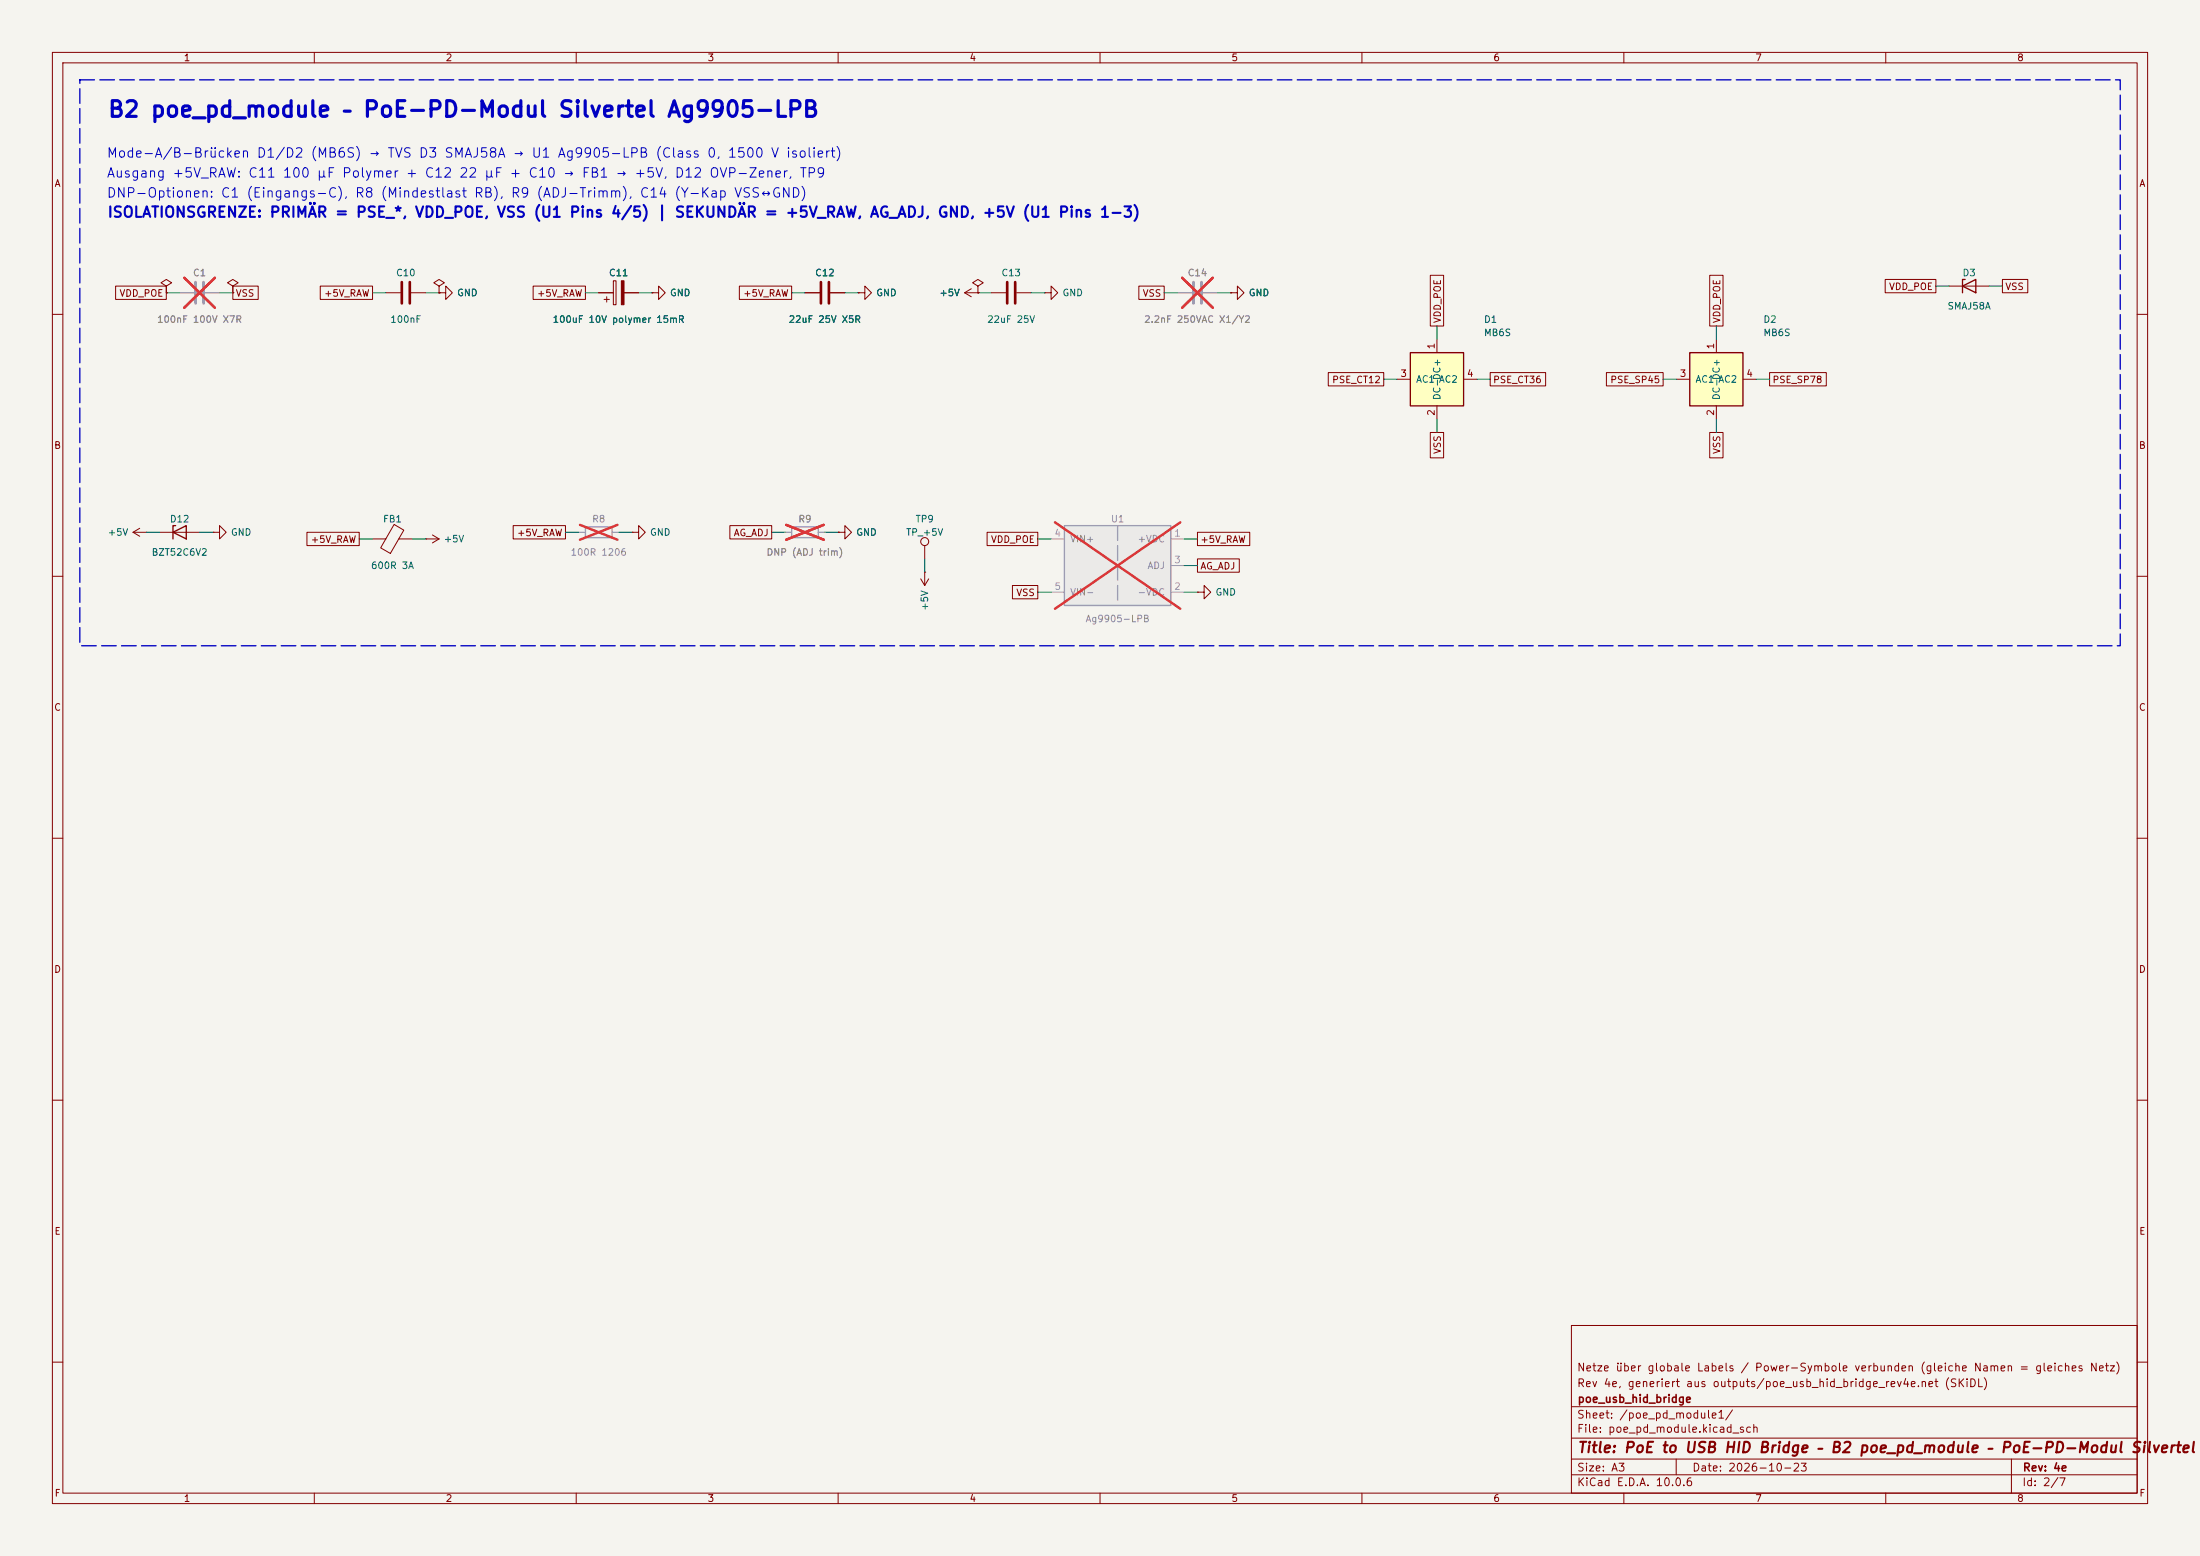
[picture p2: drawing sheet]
<svg xmlns="http://www.w3.org/2000/svg" width="420mm" height="297mm" viewBox="0 0 420 297" stroke-linecap="round" stroke-linejoin="round" font-family="sans-serif">
<path d="M0 0h420v297h-420z" fill="#f5f4ef" stroke="#f5f4ef" stroke-width=".19"/>
<g fill="none" stroke="#840000" stroke-width=".19">
<path d="M10 10h400v277h-400zM12 12h396v273h-396zM60 10v2M110 10v2M160 10v2M210 10v2M260 10v2M310 10v2M360 10v2M83.8 54.6l1-.6-1-.7-1 .7 1 .6v1.3M83.8 55.9h.1M153.7 55.9h2.8"/>
<path d="M158.5 55.9h2.8M10 60h2M408 60h2M10 110h2M25.4 101.6h2.5M25.4 101.6l1.3 .8M26.7 100.8l-1.3 .8M27.9 101.6h.1M30.5 101.6h7.6M40.6 101.6h1.3v-1.3l1.3 1.3-1.3 1.3v-1.3M40.6 101.6h.1M120.6 101.6h1.3v-1.3l1.3 1.3-1.3 1.3v-1.3"/>
<path d="M120.6 101.6h.1M408 110h2M10 160h2M408 160h2M10 210h2M408 210h2M300 253h108v32h-108zM10 260h2M300 278.5h108M300 274.5h108M300 268.5h108M320 278.5v3"/>
<path d="M384 278.5v6.5M408 260h2M60 285v2M110 285v2M160 285v2M210 285v2M260 285v2M300 281.5h108M310 285v2M360 285v2"/>
</g>
<path d="M33 101.6l2.6-1.3v2.6zM33.5 100.3h-.5v2.6" fill="none" stroke="#840000" stroke-width=".25"/>
<path d="M156.7 53.8v4.1M158.2 53.8v4.1" fill="none" stroke="#840000" stroke-width=".51"/>
<path d="M203.2 100.3h20.3v15.3h-20.3z" fill="#ebeae8"/>
<path d="M151.1 100.6h5.1v2h-5.1zM203.2 100.3h20.3v15.3h-20.3z" fill="none" stroke="#9c9b98" stroke-width=".25"/>
<path d="M213.4 100.3v15.3" fill="none" stroke="#9c9b98" stroke-width=".25" stroke-dasharray="2.8 1"/>
<path d="M224.8 55.9h2.8M229.6 55.9h2.8M149.9 101.6h1.2M156.2 101.6h1.3M200.7 102.9h2.5M200.7 113h2.5M223.5 102.9h2.6M223.5 113h2.6M223.5 108h2.6" fill="none" stroke="#9c9b98" stroke-width=".19"/>
<path d="M225.7 53l5.8 5.7M231.5 53l-5.8 5.7M201.4 99.7l23.9 16.5M225.3 99.7l-23.9 16.5M150.1 100.2l7.2 2.8M157.3 100.2l-7.2 2.8" fill="none" stroke="#e12e31" stroke-width=".46"/>
<path d="M163.8 55.9h1.3v-1.3l1.3 1.3-1.3 1.3v-1.3M163.8 55.9h.1M189.2 55.9h2.8M194.1 55.9h2.7M160 101.6h1.3v-1.3l1.3 1.3-1.3 1.3v-1.3M160 101.6h.1" fill="none" stroke="#840000" stroke-width=".19"/>
<path d="M192.3 53.8v4.1M193.8 53.8v4.1" fill="none" stroke="#840000" stroke-width=".51"/>
<path d="M227.8 53.8v4.1M229.4 53.8v4.1" fill="none" stroke="#9c9b98" stroke-width=".51"/>
<path d="M269.2 67.3h10.2v10.2h-10.2z" fill="#ffffc2"/>
<path d="M269.2 67.3h10.2v10.2h-10.2z" fill="none" stroke="#840000" stroke-width=".25"/>
<g fill="none" stroke="#840000" stroke-width=".19">
<path d="M83.8 55.9h1.3v-1.3l1.3 1.3-1.3 1.3v-1.3M83.8 55.9h.1M114.3 55.9h2.8M115.3 57.2h1M115.8 56.6v1.1M117.1 53.6h.5v4.6h-.5zM119.1 55.9h2.8M124.5 55.9h1.2v-1.3l1.3 1.3-1.3 1.3v-1.3M124.5 55.9h.1M266.7 72.4h2.5M274.3 64.8v2.5M274.3 77.5v2.5"/>
<path d="M279.4 72.4h2.5"/>
</g>
<path d="M118.6 53.6h.5v4.6h-.5z" fill="#840000" stroke="#840000" stroke-width=".19"/>
<path d="M37.3 53.8v4.1M38.9 53.8v4.1" fill="none" stroke="#9c9b98" stroke-width=".51"/>
<path d="M34.3 55.9h2.8M39.1 55.9h2.8" fill="none" stroke="#9c9b98" stroke-width=".19"/>
<path d="M35.2 53l5.8 5.7M41 53l-5.8 5.7" fill="none" stroke="#e12e31" stroke-width=".46"/>
<path d="M322.6 67.3h10.1v10.2h-10.1z" fill="#ffffc2"/>
<path d="M374.6 54.6l2.6-1.3v2.6zM375.2 53.3h-.6v2.6M322.6 67.3h10.1v10.2h-10.1z" fill="none" stroke="#840000" stroke-width=".25"/>
<g fill="none" stroke="#840000" stroke-width=".19">
<path d="M22.1 54.6h9.6v2.6h-9.6zM31.7 54.6l1.1-.6-1.1-.7-1 .7 1 .6v1.3M31.7 55.9h.1M44.4 54.6l1.1-.6-1.1-.7-1 .7 1 .6v1.3M44.4 55.9h.1M44.4 54.6h4.9v2.6h-4.9zM61.1 54.6h10v2.6h-10zM73.7 55.9h2.8M78.5 55.9h2.8M83.8 55.9h.1M101.8 54.6h10v2.6h-10zM114.3 55.9h2.8"/>
<path d="M119.1 55.9h2.8M124.5 55.9h.1M141.1 54.6h10v2.6h-10zM153.7 55.9h2.8M158.5 55.9h2.8M163.8 55.9h.1M184.1 55.9l1.3 .7M184.1 55.9h2.6M185.4 55.1l-1.3 .8M186.7 55.9h.1M186.7 54.6l1-.6-1-.7-1 .7 1 .6v1.3M199.4 55.9h1.3v-1.3l1.2 1.3-1.2 1.3v-1.3"/>
<path d="M199.4 55.9h.1M217.4 54.6h4.8v2.6h-4.8zM234.9 55.9h1.3v-1.3l1.3 1.3-1.3 1.3v-1.3M234.9 55.9h.1M273 52.6h2.6v9.6h-2.6zM326.4 52.6h2.5v9.6h-2.5zM359.9 53.3h9.7v2.6h-9.7zM372.1 54.6h7.6M382.3 53.3h4.8v2.6h-4.8zM253.6 71.1h10.6v2.6h-10.6zM284.5 71.1h10.6v2.6h-10.6zM306.7 71.1h10.8v2.6h-10.8z"/>
<path d="M320 72.4h2.6M327.7 64.8v2.5M327.7 77.5v2.5M332.7 72.4h2.6M337.8 71.1h10.8v2.6h-10.8zM273 82.6h2.6v4.8h-2.6zM326.4 82.6h2.5v4.8h-2.5zM58.6 101.6h10v2.5h-10zM71.1 102.9h2.6M75.2 100.1l1.9 1.1-2.6 4.4-1.8-1zM76.1 102.9h2.6M81.3 102.9h.1"/>
<path d="M81.3 102.9h2.5M82.5 102.1l1.3 .8M83.8 102.9l-1.3 .7M98 100.3h9.9v2.6h-9.9zM139.3 100.3h8v2.6h-8zM160 101.6h.1M175.8 110.5l.7 1.3M176.5 109.2h.1M176.5 104.1v2.6M176.5 109.2v2.6M177.3 110.5l-.8 1.3M188.4 101.6h9.7v2.5h-9.7z"/>
<path d="M193.3 111.8h4.8v2.5h-4.8zM228.6 113h1.3v-1.2l1.2 1.2-1.2 1.3v-1.3M228.6 113h.1M228.6 101.6h10v2.5h-10zM228.6 106.7h8v2.5h-8z"/>
<circle cx="176.5" cy="103.4" r=".76"/>
</g>
<path d="M76.7 53.8v4.1M78.2 53.8v4.1" fill="none" stroke="#840000" stroke-width=".51"/>
<path d="M111.8 100.6h5v2h-5z" fill="none" stroke="#9c9b98" stroke-width=".25"/>
<path d="M34.3 55.9h2.8M39.1 55.9h2.8M224.8 55.9h2.8M229.6 55.9h2.8M110.5 101.6h1.3M116.8 101.6h1.3M149.9 101.6h1.2M156.2 101.6h1.3" fill="none" stroke="#9c9b98" stroke-width=".19"/>
<path d="M35.2 53l5.8 5.7M41 53l-5.8 5.7M225.7 53l5.8 5.7M231.5 53l-5.8 5.7M110.7 100.2l7.2 2.8M117.9 100.2l-7.2 2.8M150.1 100.2l7.2 2.8M157.3 100.2l-7.2 2.8" fill="none" stroke="#e12e31" stroke-width=".46"/>
<g fill="none" stroke="#009600" stroke-width=".19">
<path d="M31.7 55.9h2.6M41.9 55.9h2.5M71.1 55.9h2.6M81.3 55.9h2.5M111.8 55.9h2.5M121.9 55.9h2.6M151.1 55.9h2.6M161.3 55.9h2.5M186.7 55.9h2.5M196.8 55.9h2.6M222.2 55.9h2.6M232.4 55.9h2.5"/>
<path d="M369.6 54.6h2.5M379.7 54.6h2.6M264.2 72.4h2.5M274.3 62.2v2.6M281.9 72.4h2.6M317.5 72.4h2.5M327.7 62.2v2.6M335.3 72.4h2.5M274.3 80v2.6M327.7 80v2.6M27.9 101.6h2.6M38.1 101.6h2.5"/>
<path d="M68.6 102.9h2.5M78.7 102.9h2.6M107.9 101.6h2.6M118.1 101.6h2.5M147.3 101.6h2.6M157.5 101.6h2.5M176.5 106.7v2.5M198.1 102.9h2.6M198.1 113h2.6M226.1 102.9h2.5M226.1 113h2.5M226.1 108h2.5"/>
</g>
<path d="M15.2 15.2h389.6v108.1h-389.6z" fill="none" stroke="#0000c2" stroke-width=".25" stroke-dasharray="2.8 1"/>
<text font-size="3" fill="#0000c2" x="20.4" y="23.1">B2 poe_pd_module – PoE-PD-Modul Silvertel Ag9905-LPB</text>
<text font-size="2" fill="#0000c2" x="20.4" y="42">ISOLATIONSGRENZE: PRIMÄR = PSE_*, VDD_POE, VSS (U1 Pins 4/5) | SEKUNDÄR = +5V_RAW, AG_ADJ, GND, +5V (U1 Pins 1-3)</text>
<text font-size="2" fill="#840000" x="301" y="277.8">Title: PoE to USB HID Bridge – B2 poe_pd_module – PoE-PD-Modul Silvertel</text>
<g font-size="1.8" fill="#0000c2">
<text x="20.2" y="30.5">Mode-A/B-Brücken D1/D2 (MB6S) → TVS D3 SMAJ58A → U1 Ag9905-LPB (Class 0, 1500 V isoliert)</text>
<text x="20.2" y="34.4">Ausgang +5V_RAW: C11 100 µF Polymer + C12 22 µF + C10 → FB1 → +5V, D12 OVP-Zener, TP9</text>
<text x="20.2" y="38.2">DNP-Optionen: C1 (Eingangs-C), R8 (Mindestlast RB), R9 (ADJ-Trimm), C14 (Y-Kap VSS↔GND)</text>
</g>
<g font-size="1.5" fill="#840000">
<text x="300.9" y="262.1">Netze über globale Labels / Power-Symbole verbunden (gleiche Namen = gleiches Netz)</text>
<text x="300.9" y="265.1">Rev 4e, generiert aus outputs/poe_usb_hid_bridge_rev4e.net (SKiDL)</text>
<text x="301" y="268.1">poe_usb_hid_bridge</text>
<text x="300.9" y="273.8">File: poe_pd_module.kicad_sch</text>
<text x="300.9" y="271.1">Sheet: /poe_pd_module1/</text>
<text x="300.9" y="281.2">Size: A3</text>
<text x="322.9" y="281.2">Date: 2026-10-23</text>
<text x="386" y="281.2">Rev: 4e</text>
<text x="300.9" y="284">KiCad E.D.A. 10.0.6</text>
<text x="385.9" y="284">Id: 2/7</text>
</g>
<g font-size="1.3" fill="#840000">
<text x="35" y="12">1</text>
<text x="85" y="12">2</text>
<text x="135" y="12">3</text>
<text x="185" y="12">4</text>
<text x="235" y="12">5</text>
<text x="285" y="12">6</text>
<text x="335" y="12">7</text>
<text x="385" y="12">8</text>
<text x="10.3" y="36">A</text>
<text x="408.3" y="36">A</text>
<text x="22.7" y="56.9">VDD_POE</text>
<text x="44.9" y="56.9">VSS</text>
<text x="61.8" y="56.9">+5V_RAW</text>
<text x="102.4" y="56.9">+5V_RAW</text>
<text x="141.8" y="56.9">+5V_RAW</text>
<text x="218" y="56.9">VSS</text>
<text x="360.5" y="55.7">VDD_POE</text>
<text x="382.7" y="55.7">VSS</text>
<text x="275.4" y="61.8" transform="rotate(-90 275.4 61.8)">VDD_POE</text>
<text x="328.7" y="61.8" transform="rotate(-90 328.7 61.8)">VDD_POE</text>
<text x="254.2" y="73.4">PSE_CT12</text>
<text x="284.9" y="73.4">PSE_CT36</text>
<text x="307.3" y="73.4">PSE_SP45</text>
<text x="338.3" y="73.4">PSE_SP78</text>
<text x="10.2" y="86">B</text>
<text x="275.4" y="86.8" transform="rotate(-90 275.4 86.8)">VSS</text>
<text x="328.7" y="86.8" transform="rotate(-90 328.7 86.8)">VSS</text>
<text x="408.2" y="86">B</text>
<text x="59.2" y="103.9">+5V_RAW</text>
<text x="98.6" y="102.7">+5V_RAW</text>
<text x="140" y="102.7">AG_ADJ</text>
<text x="189.1" y="103.9">VDD_POE</text>
<text x="229" y="103.9">+5V_RAW</text>
<text x="229" y="109">AG_ADJ</text>
<text x="193.9" y="114.1">VSS</text>
<text x="10.2" y="136">C</text>
<text x="408.2" y="136">C</text>
<text x="10.2" y="186">D</text>
<text x="408.2" y="186">D</text>
<text x="10.3" y="236">E</text>
<text x="408.3" y="236">E</text>
<text x="10.3" y="286">F</text>
<text x="35" y="287">1</text>
<text x="85" y="287">2</text>
<text x="135" y="287">3</text>
<text x="185" y="287">4</text>
<text x="235" y="287">5</text>
<text x="285" y="287">6</text>
<text x="335" y="287">7</text>
<text x="385" y="287">8</text>
<text x="408.3" y="286">F</text>
</g>
<g font-size="1.3" fill="#939391">
<text x="36.7" y="53">C1</text>
<text x="226.6" y="53">C14</text>
<text x="29.9" y="61.9">100nF 100V X7R</text>
<text x="218.3" y="61.9">2.2nF 250VAC X1/Y2</text>
<text x="112.9" y="100">R8</text>
<text x="152.3" y="100">R9</text>
<text x="212" y="100">U1</text>
<text x="108.8" y="106.4">100R 1206</text>
<text x="146.2" y="106.4">DNP (ADJ trim)</text>
<text x="204.2" y="103.8">VIN+</text>
<text x="217.1" y="103.8">+VDC</text>
<text x="204.2" y="114">VIN-</text>
<text x="217.1" y="114">-VDC</text>
<text x="219" y="108.9">ADJ</text>
<text x="207.1" y="119.1">Ag9905-LPB</text>
</g>
<g font-size="1.3" fill="#006464">
<text x="75.5" y="53">C10</text>
<text x="116.1" y="53">C11</text>
<text x="155.5" y="53">C12</text>
<text x="191.1" y="53">C13</text>
<text x="374.6" y="53">D3</text>
<text x="87.2" y="56.8">GND</text>
<text x="127.8" y="56.8">GND</text>
<text x="167.2" y="56.8">GND</text>
<text x="179.2" y="56.8">+5V</text>
<text x="202.7" y="56.8">GND</text>
<text x="238.3" y="56.8">GND</text>
<text x="371.7" y="59.4">SMAJ58A</text>
<text x="74.4" y="61.9">100nF</text>
<text x="105.4" y="61.9">100uF 10V polymer 15mR</text>
<text x="150.5" y="61.9">22uF 25V X5R</text>
<text x="188.3" y="61.9">22uF 25V</text>
<text x="283.2" y="61.9">D1</text>
<text x="283.2" y="64.5">MB6S</text>
<text x="336.5" y="61.9">D2</text>
<text x="336.5" y="64.5">MB6S</text>
<text x="270.2" y="73.4">AC1 AC2</text>
<text x="275.3" y="76.5" transform="rotate(-90 275.3 76.5)">DC-DC+</text>
<text x="323.6" y="73.4">AC1 AC2</text>
<text x="328.6" y="76.5" transform="rotate(-90 328.6 76.5)">DC-DC+</text>
<text x="32.3" y="100">D12</text>
<text x="73" y="100">FB1</text>
<text x="174.7" y="100">TP9</text>
<text x="20.5" y="102.6">+5V</text>
<text x="28.8" y="106.4">BZT52C6V2</text>
<text x="44" y="102.6">GND</text>
<text x="84.6" y="103.8">+5V</text>
<text x="124" y="102.6">GND</text>
<text x="163.4" y="102.6">GND</text>
<text x="172.9" y="102.6">TP_+5V</text>
<text x="70.7" y="108.9">600R 3A</text>
<text x="231.9" y="114">GND</text>
<text x="177.5" y="116.7" transform="rotate(-90 177.5 116.7)">+5V</text>
</g>
<g font-size="1.3" fill="#a90000">
<text x="274.2" y="66.8" transform="rotate(-90 274.2 66.8)">1</text>
<text x="327.5" y="66.8" transform="rotate(-90 327.5 66.8)">1</text>
<text x="267.2" y="72.3">3</text>
<text x="279.9" y="72.3">4</text>
<text x="320.6" y="72.3">3</text>
<text x="333.3" y="72.3">4</text>
<text x="274.2" y="79.5" transform="rotate(-90 274.2 79.5)">2</text>
<text x="327.5" y="79.5" transform="rotate(-90 327.5 79.5)">2</text>
</g>
<g font-size="1.3" fill="#a5a4a2">
<text x="201.2" y="102.7">4</text>
<text x="224.1" y="102.7">1</text>
<text x="224.1" y="107.8">3</text>
<text x="201.2" y="112.9">5</text>
<text x="224.1" y="112.9">2</text>
</g>
</svg>
